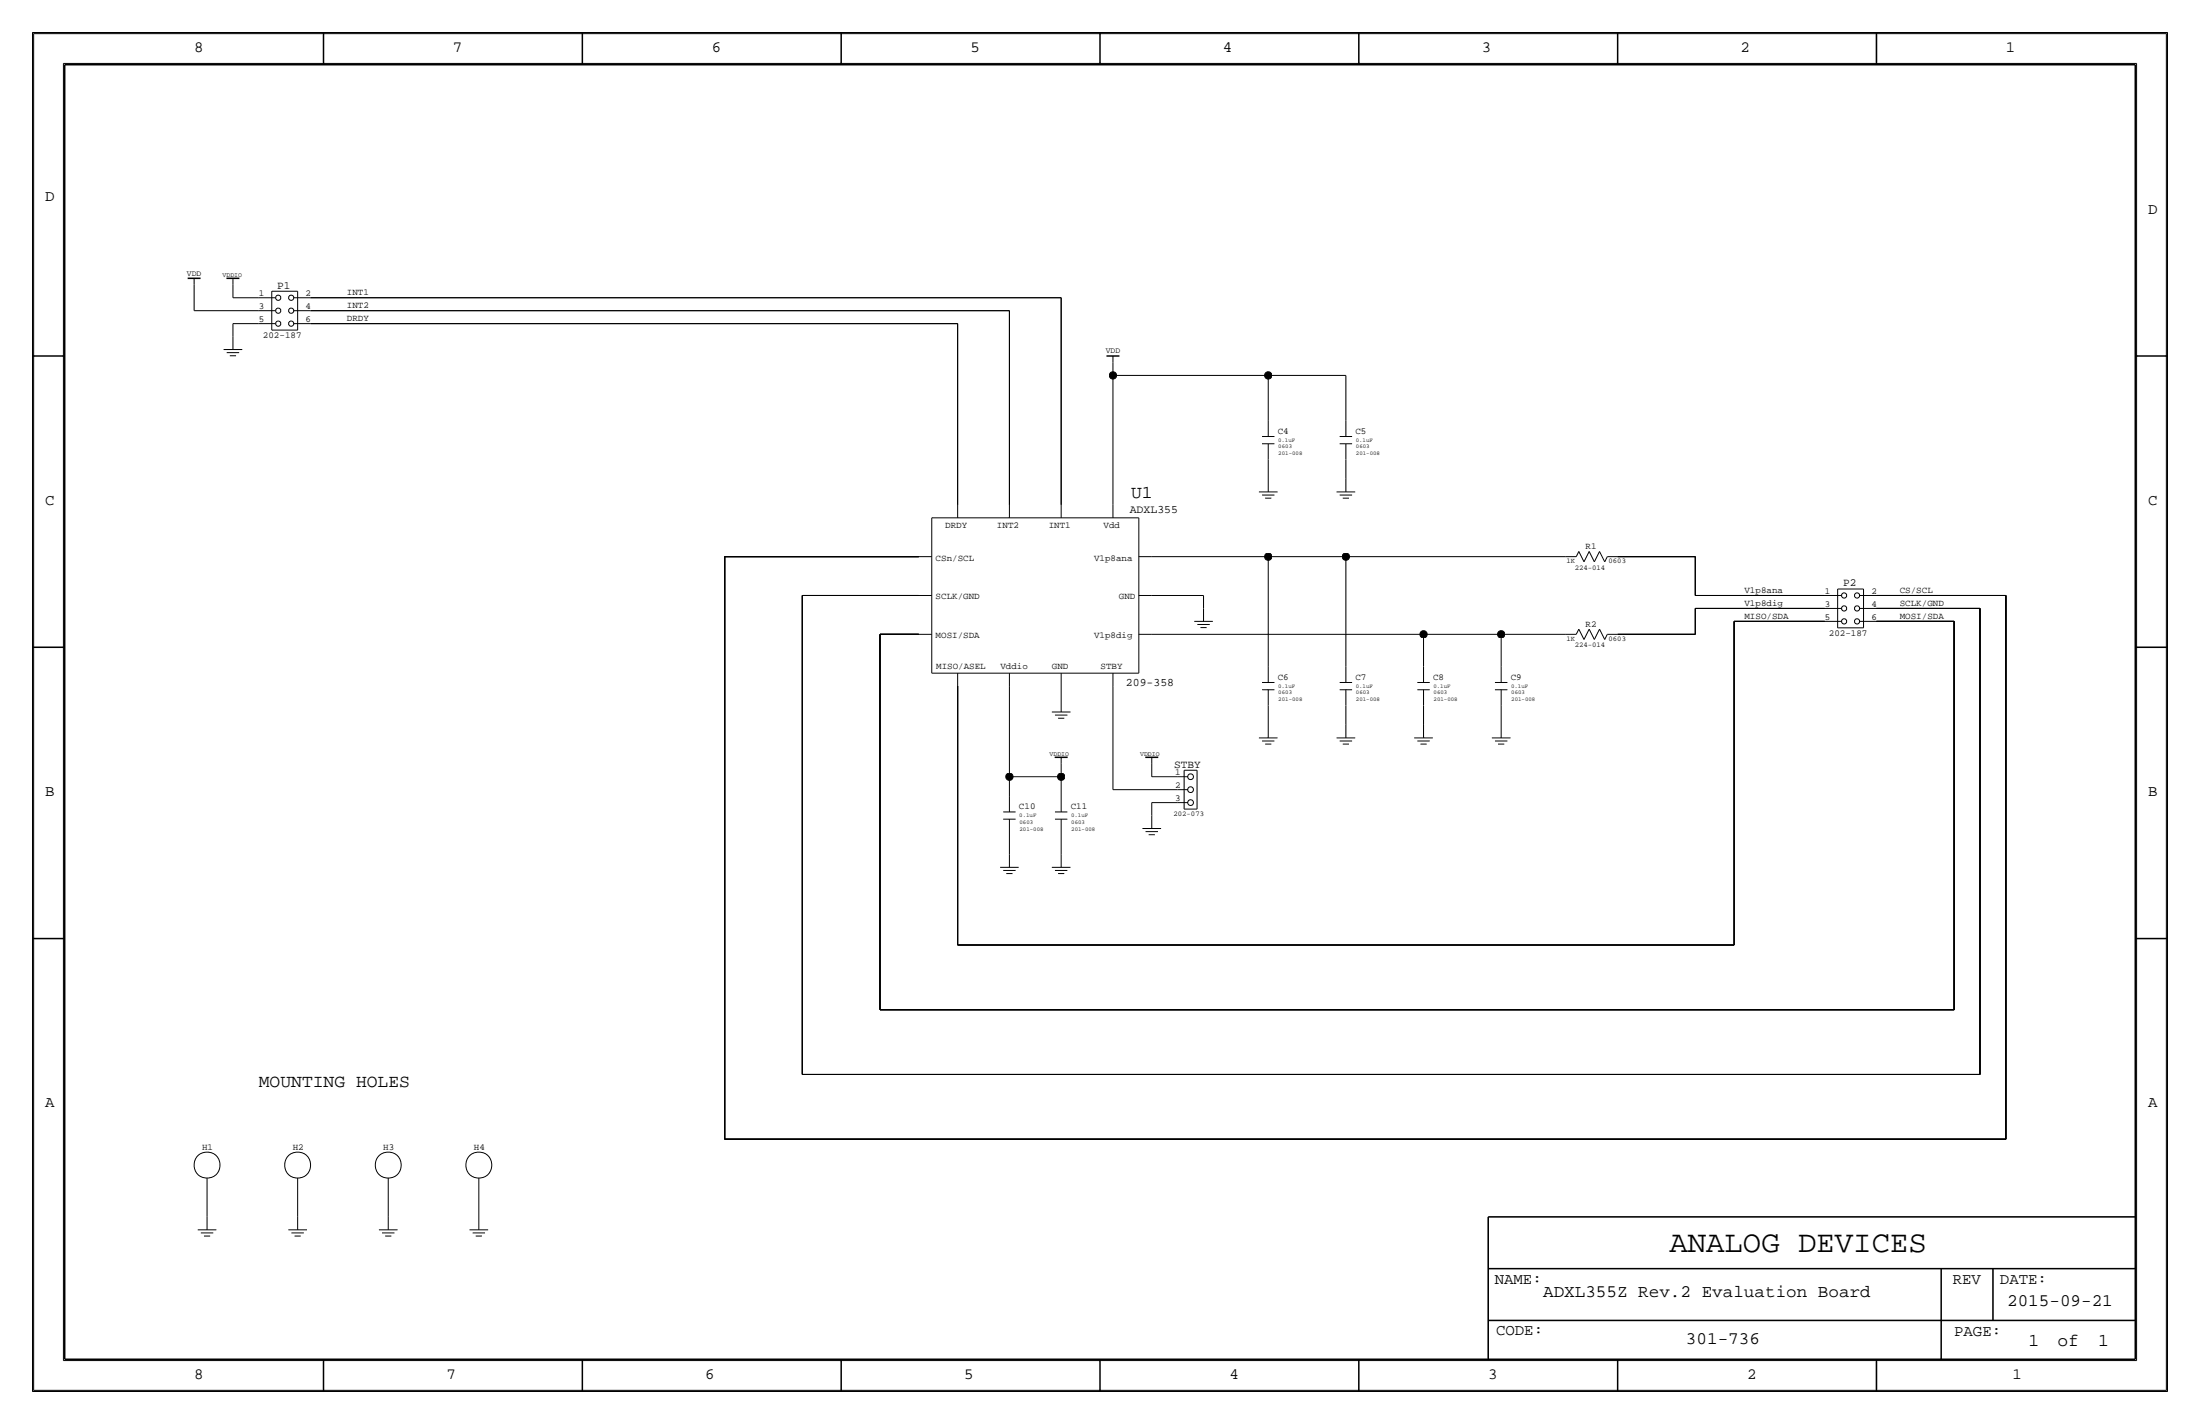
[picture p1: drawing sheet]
<svg xmlns="http://www.w3.org/2000/svg" width="432mm" height="279mm" viewBox="0 0 432 279" stroke-linecap="round" stroke-linejoin="round" font-family="sans-serif">
<!-- layer: Nets -->
<g fill="none" stroke="#000" stroke-width=".2">
<path d="M38.1 55.9v5.1zM45.7 58.4h5.1zM45.7 55.9v2.5zM61 58.4h147.3zM208.3 58.4v40.7zM38.1 61h12.7zM45.7 63.5v2.5zM45.7 63.5h5.1zM61 61h137.1zM61 63.5h127zM188 63.5v35.6zM198.1 61v38.1z"/>
<path d="M218.4 73.7v25.4zM218.4 71.1v2.6zM218.4 73.7h30.5zM248.9 73.7v8.8zM248.9 73.7h15.3zM264.2 73.7v8.8zM248.9 90.2v3.8zM264.2 90.2v3.8zM142.2 109.2v114.3zM142.2 109.2h38.1zM157.5 116.8h22.8zM157.5 116.8v94z"/>
<path d="M226.1 109.2h22.8zM226.1 116.8h10.1zM236.2 116.8v2.6zM248.9 109.2v21.6zM248.9 109.2h15.3zM264.2 109.2v21.6zM264.2 109.2h43.1zM317.5 109.2h15.2zM332.7 119.4v5.1zM332.7 119.4h25.4zM332.7 116.8h25.4zM332.7 109.2v7.6z"/>
<path d="M368.3 119.4h20.3zM368.3 116.8h25.4zM388.6 119.4v91.4zM393.7 116.8v106.7zM172.7 124.5h7.6zM172.7 124.5v73.6zM188 134.6v50.8zM198.1 134.6v17.8zM208.3 134.6v2.6zM218.4 134.6v20.3zM226.1 124.5h53.3zM248.9 138.4v3.8z"/>
<path d="M264.2 138.4v3.8zM279.4 124.5v6.3zM279.4 124.5h15.2zM279.4 138.4v3.8zM294.6 124.5v6.3zM294.6 124.5h12.7zM294.6 138.4v3.8zM317.5 124.5h15.2zM340.4 121.9v63.5zM340.4 121.9h17.7zM368.3 121.9h15.2zM383.5 121.9v76.2z"/>
<path d="M198.1 152.4v3.8zM198.1 152.4h10.2zM208.3 149.9v2.5zM208.3 152.4v3.8zM218.4 154.9h12.7zM226.1 157.5v2.5zM226.1 157.5h5zM226.1 149.9v2.5zM226.1 152.4h5zM198.1 163.8v3.8zM208.3 163.8v3.8zM172.7 198.1h210.8z"/>
<path d="M188 185.4h152.4zM157.5 210.8h231.1zM40.6 233.7v5.1zM58.4 233.7v5.1zM76.2 233.7v5.1zM94 233.7v5.1zM142.2 223.5h251.5z"/>
</g>
<g fill="#000" stroke="#000" stroke-width=".2">
<circle cx="218.4" cy="73.7" r=".72"/>
<circle cx="248.9" cy="73.7" r=".72"/>
<circle cx="248.9" cy="109.2" r=".72"/>
<circle cx="264.2" cy="109.2" r=".72"/>
<circle cx="279.4" cy="124.5" r=".72"/>
<circle cx="294.6" cy="124.5" r=".72"/>
<circle cx="198.1" cy="152.4" r=".72"/>
<circle cx="208.3" cy="152.4" r=".72"/>
</g>
<!-- layer: Components -->
<g fill="none" stroke="#000" stroke-width=".2">
<path d="M38.1 54.6v1.3zM45.7 54.6v1.3zM50.8 58.4h3.3zM53.3 57.2v7.6zM53.3 57.2h5.1zM57.7 58.4h3.3zM58.4 57.2v7.6zM43.9 68.6h3.6zM44.5 69.2h2.4zM45.1 69.8h1.2zM45.7 66v2.6zM50.8 63.5h3.3z"/>
<path d="M50.8 61h3.3zM53.3 64.8h5.1zM57.7 61h3.3zM57.7 63.5h3.3zM218.4 69.8v1.3zM188 99.1v2.5zM198.1 99.1v2.5zM208.3 99.1v2.5zM218.4 99.1v2.5zM247.1 96.5h3.6zM247.7 85.6h2.4zM247.7 87.1h2.4z"/>
<path d="M247.7 97.1h2.4zM248.3 97.7h1.2zM248.9 87.1v3.1zM248.9 82.5v3.1zM248.9 94v2.5zM262.3 96.5h3.7zM262.9 97.1h2.5zM262.9 87.1h2.5zM262.9 85.6h2.5zM263.6 97.7h1.2zM264.2 94v2.5zM264.2 87.1v3.1z"/>
<path d="M264.2 82.5v3.1zM180.3 116.8h2.6zM180.3 109.2h2.6zM182.9 101.6h40.6zM182.9 101.6v30.5zM223.5 101.6v30.5zM223.5 116.8h2.6zM223.5 109.2h2.6zM236.2 119.4v2.5zM307.3 109.2h2.1zM309.9 108.2l-.5 1zM309.9 108.2l1 2z"/>
<path d="M311.9 108.2l-1 2zM311.9 108.2l1 2zM313.9 108.2l-1 2zM313.9 108.2l1.1 2zM315.5 109.2l-.5 1zM315.5 109.2h2zM358.1 119.4h3.3zM358.1 116.8h3.3zM360.7 115.6v7.6zM360.7 115.6h5.1zM365 116.8h3.3zM365 119.4h3.3z"/>
<path d="M365.8 115.6v7.6zM180.3 124.5h2.6zM182.9 132.1h40.6zM188 132.1v2.5zM198.1 132.1v2.5zM206.5 139.7h3.6zM208.3 132.1v2.5zM208.3 137.2v2.5zM218.4 132.1v2.5zM223.5 124.5h2.6zM234.4 121.9h3.6zM235 122.5h2.4z"/>
<path d="M235.6 123.1h1.2zM247.7 133.9h2.4zM247.7 135.3h2.4zM248.9 135.3v3.1zM248.9 130.8v3.1zM262.9 135.3h2.5zM262.9 133.9h2.5zM264.2 135.3v3.1zM264.2 130.8v3.1zM278.2 135.3h2.4zM278.2 133.9h2.4zM279.4 135.3v3.1z"/>
<path d="M279.4 130.8v3.1zM293.4 135.3h2.5zM293.4 133.9h2.5zM294.6 135.3v3.1zM294.6 130.8v3.1zM307.3 124.5h2.1zM309.9 123.4l-.5 1.1zM309.9 123.4l1 2.1zM311.9 123.4l-1 2.1zM311.9 123.4l1 2.1zM313.9 123.4l-1 2.1zM313.9 123.4l1.1 2.1z"/>
<path d="M315.5 124.5l-.5 1zM315.5 124.5h2zM358.1 121.9h3.3zM360.7 123.2h5.1zM365 121.9h3.3zM196.9 159.3h2.4zM198.1 156.2v3.1zM207.1 159.3h2.4zM207.1 140.3h2.4zM207.7 140.9h1.2zM208.3 148.6v1.3zM208.3 156.2v3.1z"/>
<path d="M226.1 148.6v1.3zM231.1 154.9h2.1zM231.1 157.5h2.1zM231.1 152.4h2.1zM232.4 151.1v7.6zM232.4 158.8h2.5zM232.4 151.1h2.5zM234.9 151.1v7.6zM247.1 144.8h3.6zM247.7 145.4h2.4zM248.3 146h1.2zM248.9 142.2v2.6z"/>
<path d="M262.3 144.8h3.7zM262.9 145.4h2.5zM263.6 146h1.2zM264.2 142.2v2.6zM277.6 144.8h3.6zM278.2 145.4h2.4zM278.8 146h1.2zM279.4 142.2v2.6zM292.8 144.8h3.7zM293.4 145.4h2.5zM294 146h1.2zM294.6 142.2v2.6z"/>
<path d="M196.3 170.2h3.6zM196.9 170.8h2.4zM196.9 160.7h2.4zM197.5 171.4h1.2zM198.1 167.6v2.6zM198.1 160.7v3.1zM206.5 170.2h3.6zM207.1 170.8h2.4zM207.1 160.7h2.4zM207.7 171.4h1.2zM208.3 167.6v2.6zM208.3 160.7v3.1z"/>
<path d="M224.2 162.6h3.7zM224.8 163.2h2.5zM225.5 163.8h1.2zM226.1 160v2.6zM40.6 238.8v2.5zM40.6 231.1v2.6zM58.4 231.1v2.6zM58.4 238.8v2.5zM76.2 231.1v2.6zM76.2 238.8v2.5zM94 231.1v2.6zM94 238.8v2.5z"/>
<path d="M38.8 241.3h3.7zM39.4 241.9h2.5zM40 242.5h1.2zM56.6 241.3h3.6zM57.2 241.9h2.4zM57.8 242.5h1.2zM74.4 241.3h3.6zM75 241.9h2.4zM75.6 242.5h1.2zM92.2 241.3h3.6zM92.8 241.9h2.4zM93.4 242.5h1.2z"/>
<circle cx="54.6" cy="58.4" r=".51"/>
<circle cx="57.1" cy="58.4" r=".51"/>
<circle cx="54.6" cy="61" r=".51"/>
<circle cx="54.6" cy="63.5" r=".51"/>
<circle cx="57.1" cy="63.5" r=".51"/>
<circle cx="57.1" cy="61" r=".51"/>
<circle cx="361.9" cy="119.4" r=".51"/>
<circle cx="361.9" cy="116.8" r=".51"/>
<circle cx="364.5" cy="119.4" r=".51"/>
<circle cx="364.5" cy="116.8" r=".51"/>
<circle cx="361.9" cy="121.9" r=".51"/>
<circle cx="364.5" cy="121.9" r=".51"/>
<circle cx="233.7" cy="154.9" r=".56"/>
<circle cx="233.7" cy="157.5" r=".56"/>
<circle cx="233.7" cy="152.4" r=".56"/>
<circle cx="40.6" cy="228.6" r="2.56"/>
<circle cx="58.4" cy="228.6" r="2.56"/>
<circle cx="76.2" cy="228.6" r="2.56"/>
<circle cx="94" cy="228.6" r="2.56"/>
</g>
<path d="M36.8 54.6h2.6zM44.4 54.6h2.6zM217.2 69.8h2.5zM207 148.6h2.5zM224.8 148.6h2.5z" fill="none" stroke="#000" stroke-width=".3"/>
<!-- layer: Page Border and Title Block -->
<path d="M6.6 6.6h418.6zM6.6 6.6v266.2zM12.4 12.4v254.6zM12.4 12.4h407zM419.4 12.4v254.6zM425.2 6.6v266.2zM6.6 272.8h418.6zM12.4 267h407z" fill="none" stroke="#000" stroke-width=".2"/>
<g fill="none" stroke="#000" stroke-width=".3">
<path d="M6.3 6.3v266.7zM6.4 6.3h419zM12.7 12.7h406.4zM12.7 12.7v254zM63.5 6.3v6.4zM114.3 6.3v6.4zM165.1 6.3v6.4zM215.9 6.3v6.4zM266.7 6.3v6.4zM317.5 6.3v6.4zM368.3 6.3v6.4zM419.1 12.7v254z"/>
<path d="M425.4 6.3v266.7zM6.3 69.8h6.4zM419.1 69.8h6.3zM6.3 127h6.4zM419.1 127h6.3zM6.3 184.1h6.4zM419.1 184.1h6.3zM292.1 238.8h127zM292.1 238.8v27.9zM292.1 248.9h127zM292.1 259.1h127zM381 248.9v17.8z"/>
<path d="M391.2 248.9v10.2zM6.4 273h419zM12.7 266.7h406.4zM63.5 266.7v6.3zM114.3 266.7v6.3zM165.1 266.7v6.3zM215.9 266.7v6.3zM266.7 266.7v6.3zM317.5 266.7v6.3zM368.3 266.7v6.3z"/>
</g>
<text font-size="6" x="327.7" y="245.6">ANALOG DEVICES</text>
<g font-size="3.5">
<text x="222" y="97.8">U1</text>
<text x="50.8" y="213.4">MOUNTING HOLES</text>
<text x="302.9" y="254.5">ADXL355Z Rev.2 Evaluation Board</text>
<text x="394" y="256.3">2015-09-21</text>
<text x="330.9" y="263.7">301-736</text>
<text x="398.1" y="264.2">1</text>
<text x="403.9" y="264.2">of</text>
<text x="411.8" y="264.2">1</text>
</g>
<g font-size="3.1">
<text x="38.1" y="10.2">8</text>
<text x="88.9" y="10.2">7</text>
<text x="139.7" y="10.2">6</text>
<text x="190.5" y="10.2">5</text>
<text x="240" y="10.2">4</text>
<text x="290.8" y="10.2">3</text>
<text x="341.6" y="10.2">2</text>
<text x="393.7" y="10.2">1</text>
<text x="8.9" y="39.4">D</text>
<text x="421.6" y="41.9">D</text>
<text x="8.9" y="99.1">C</text>
<text x="421.6" y="99.1">C</text>
<text x="8.9" y="156.2">B</text>
<text x="421.6" y="156.2">B</text>
<text x="8.9" y="217.2">A</text>
<text x="421.6" y="217.2">A</text>
<text x="293.4" y="252">NAME:</text>
<text x="383.3" y="252">REV</text>
<text x="392.5" y="252">DATE:</text>
<text x="293.6" y="261.9">CODE:</text>
<text x="383.5" y="262.1">PAGE:</text>
<text x="38.1" y="270.5">8</text>
<text x="87.6" y="270.5">7</text>
<text x="138.4" y="270.5">6</text>
<text x="189.2" y="270.5">5</text>
<text x="241.3" y="270.5">4</text>
<text x="292.1" y="270.5">3</text>
<text x="342.9" y="270.5">2</text>
<text x="395" y="270.5">1</text>
</g>
<g font-size="2.3">
<text x="221.7" y="100.6">ADXL355</text>
<text x="221" y="134.6">209-358</text>
</g>
<g font-size="2.2">
<text x="54.4" y="56.6">P1</text>
<text x="361.7" y="115.1">P2</text>
<text x="230.5" y="150.6">STBY</text>
</g>
<g font-size="1.8">
<text x="50.8" y="58.2">1</text>
<text x="60" y="58.2">2</text>
<text x="68.1" y="57.9">INT1</text>
<text x="50.8" y="60.7">3</text>
<text x="50.8" y="63.2">5</text>
<text x="60" y="60.7">4</text>
<text x="60" y="63.2">6</text>
<text x="68.1" y="60.5">INT2</text>
<text x="68.1" y="63">DRDY</text>
<text x="51.6" y="66.3">202-187</text>
<text x="250.8" y="85.1">C4</text>
<text x="266" y="85.1">C5</text>
<text x="185.5" y="103.6">DRDY</text>
<text x="195.7" y="103.6">INT2</text>
<text x="205.8" y="103.6">INT1</text>
<text x="216.6" y="103.6">Vdd</text>
<text x="311.2" y="107.7">R1</text>
<text x="183.6" y="110">CSn/SCL</text>
<text x="214.7" y="110">V1p8ana</text>
<text x="183.6" y="117.6">SCLK/GND</text>
<text x="219.6" y="117.6">GND</text>
<text x="342.4" y="118.9">V1p8dig</text>
<text x="342.4" y="116.3">V1p8ana</text>
<text x="358.1" y="119.1">3</text>
<text x="358.1" y="116.6">1</text>
<text x="367.3" y="119.1">4</text>
<text x="367.3" y="116.6">2</text>
<text x="372.9" y="118.9">SCLK/GND</text>
<text x="372.9" y="116.3">CS/SCL</text>
<text x="183.6" y="125.2">MOSI/SDA</text>
<text x="214.7" y="125.2">V1p8dig</text>
<text x="311.2" y="122.9">R2</text>
<text x="342.4" y="121.4">MISO/SDA</text>
<text x="358.1" y="121.7">5</text>
<text x="359" y="124.7">202-187</text>
<text x="367.3" y="121.7">6</text>
<text x="372.9" y="121.4">MOSI/SDA</text>
<text x="183.7" y="131.3">MISO/ASEL</text>
<text x="196.3" y="131.3">Vddio</text>
<text x="206.5" y="131.3">GND</text>
<text x="216" y="131.3">STBY</text>
<text x="250.8" y="133.3">C6</text>
<text x="266" y="133.3">C7</text>
<text x="281.3" y="133.3">C8</text>
<text x="296.5" y="133.3">C9</text>
<text x="230.7" y="154.7">2</text>
<text x="230.7" y="152.1">1</text>
<text x="200" y="158.7">C10</text>
<text x="210.2" y="158.7">C11</text>
<text x="230.7" y="157.2">3</text>
<text x="39.7" y="225.6">H1</text>
<text x="57.5" y="225.6">H2</text>
<text x="75.2" y="225.6">H3</text>
<text x="93" y="225.6">H4</text>
</g>
<g font-size="1.6">
<text x="36.7" y="54.1">VDD</text>
<text x="217" y="69.3">VDD</text>
</g>
<g font-size="1.4">
<text x="307.4" y="110.5">1K</text>
<text x="309.1" y="111.8">224-014</text>
<text x="315.7" y="110.5">0603</text>
<text x="307.4" y="125.7">1K</text>
<text x="315.7" y="125.7">0603</text>
<text x="309.1" y="127">224-014</text>
<text x="230.3" y="160">202-073</text>
</g>
<g font-size="1.3">
<text x="43.7" y="54.4">VDDIO</text>
<text x="206" y="148.3">VDDIO</text>
<text x="223.8" y="148.3">VDDIO</text>
</g>
<g font-size="1.1">
<text x="250.8" y="86.7">0.1uF</text>
<text x="250.9" y="89.4">201-008</text>
<text x="250.9" y="87.9">0603</text>
<text x="266.1" y="86.7">0.1uF</text>
<text x="266.1" y="89.4">201-008</text>
<text x="266.1" y="87.9">0603</text>
<text x="250.9" y="134.9">0.1uF</text>
<text x="250.9" y="136.2">0603</text>
<text x="250.9" y="137.6">201-008</text>
<text x="266.1" y="134.9">0.1uF</text>
<text x="266.1" y="136.2">0603</text>
<text x="266.1" y="137.6">201-008</text>
<text x="281.3" y="134.9">0.1uF</text>
<text x="281.4" y="136.2">0603</text>
<text x="281.4" y="137.6">201-008</text>
<text x="296.6" y="134.9">0.1uF</text>
<text x="296.6" y="136.2">0603</text>
<text x="296.6" y="137.6">201-008</text>
<text x="200.1" y="160.3">0.1uF</text>
<text x="200.1" y="161.6">0603</text>
<text x="210.2" y="160.3">0.1uF</text>
<text x="210.3" y="161.6">0603</text>
<text x="200.1" y="163">201-008</text>
<text x="210.3" y="163">201-008</text>
</g>
</svg>
